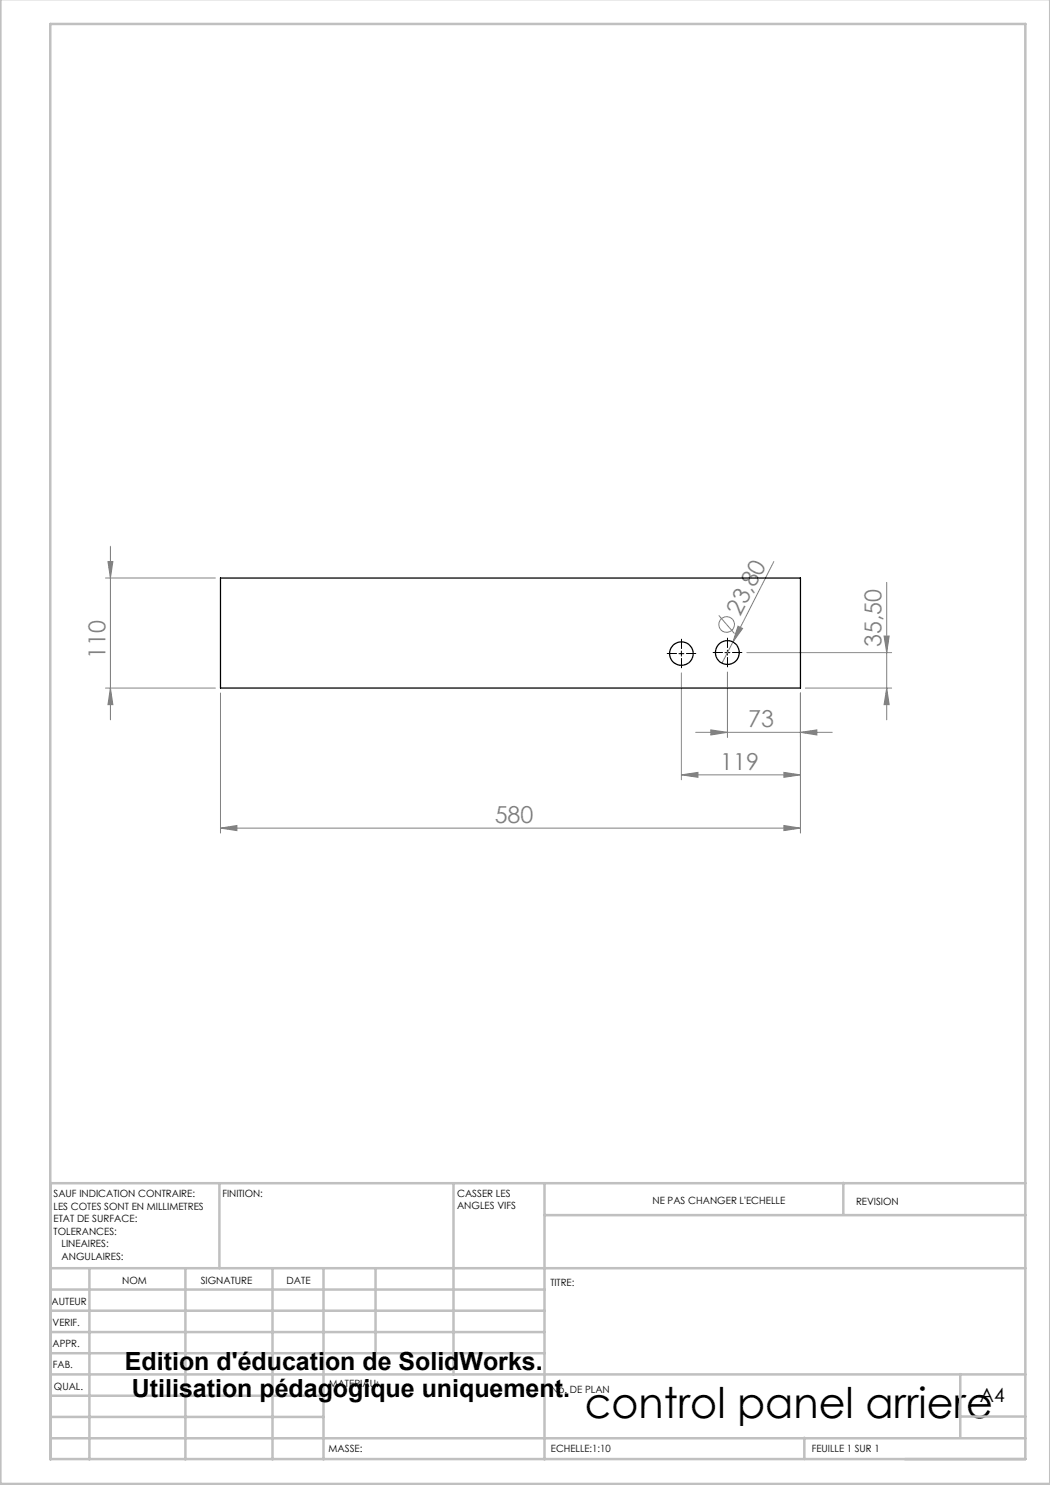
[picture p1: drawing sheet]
<svg xmlns="http://www.w3.org/2000/svg" width="210mm" height="297mm" viewBox="0 0 210 297" stroke-linecap="round" stroke-linejoin="round" font-family="sans-serif">
<g fill="none" stroke="#808080" stroke-width=".2">
<path d="M21.1 115.6h22M21.6 112.3h1l-.5 3.3zM22.1 109.3v34.7M154.8 112.3l-8.2 16.1M177.3 116.5v27.5M21.1 137.6h22M22.1 137.6l.5 3.3h-1zM44.1 138.6v28M136.3 134.6v21.4M143.8 123.1l3.1 3.6M145.5 134.4v13.1M146.6 128.4l-2.2 4.2"/>
<path d="M147.6 125.2l.9 .5-1.9 2.7zM149.4 130.5h28.9M160.1 138.6v28M161.1 137.6h17.2M176.8 127.2h1l-.5 3.3zM177.3 137.6l.5 3.3h-1zM136.3 155l3.3-.5v1zM136.3 155h23.8M139.1 146.5h27.3M142.2 146l3.3 .5-3.3 .5zM156.8 154.5l3.3 .5-3.3 .5zM160.1 146.5l3.3-.5v1z"/>
<path d="M44.1 165.6l3.3-.5v1zM44.1 165.6h116M156.8 165.1l3.3 .5-3.3 .5z"/>
<circle cx="145.3" cy="124.9" r="1.57"/>
</g>
<path d="M135.3 130.7h-1.9M136.3 129.7v-1.9M136.3 131.7v1.9M137.3 130.7h1.9M144.5 130.5h-1.9M145.5 129.5v-1.9M145.5 131.5v1.9M146.5 130.5h1.9" fill="none" stroke="#000" stroke-width=".2" stroke-dasharray="30.5 1.3 1.3 1.3"/>
<path d="M135.8 130.7h1M136.3 130.2v1M145 130.5h1M145.5 130v1" fill="none" stroke="#000" stroke-width=".2"/>
<g fill="none" stroke="#c0c0c0" stroke-width=".5">
<path d="M.1 -.1v296.9h209.9v-296.9M10.1 4.8h195v287h-195zM43.9 236.6v17M90.7 236.6v38.3M108.9 236.6v55.3M168.7 236.6v6.3M205.1 236.6h-195v55.3M10.1 253.6h195M10.1 257.9h98.8M17.9 253.6v38.3M37.1 253.6v38.3M54.5 253.6v38.3"/>
<path d="M64.7 253.6v38.3M75.1 253.6v17M108.9 243h96.2M10.1 270.6h98.8M10.1 266.4h98.8M10.1 262.1h98.8M10.1 279.1h54.6M10.1 274.9h195M192.1 274.8v12.7M10.1 287.7h195M10.1 283.4h54.6M160.9 287.5v4.3"/>
<path d="M192.1 283.3h13"/>
</g>
<g fill="#808080">
<path d="M147.6 125.2l.9 .5-1.9 2.7z"/>
<path d="M160.1 146.5l3.3-.5v1zM142.2 146l3.3 .5-3.3 .5zM156.8 154.5l3.3 .5-3.3 .5zM136.3 155l3.3-.5v1z"/>
<path d="M44.1 165.6l3.3-.5v1zM156.8 165.1l3.3 .5-3.3 .5z"/>
<path d="M177.3 137.6l.5 3.3h-1zM176.8 127.2h1l-.5 3.3z"/>
<path d="M21.6 112.3h1l-.5 3.3zM22.1 137.6l.5 3.3h-1z"/>
</g>
<g fill="none" stroke="#000" stroke-width=".25">
<path d="M44.1 115.6h116v22h-116z"/>
<circle cx="136.3" cy="130.7" r="2.36"/>
<circle cx="145.5" cy="130.5" r="2.39"/>
</g>
<text font-size="8.5" x="117" y="283.5">control panel arriere</text>
<g font-size="5">
<text x="25" y="273.9">Edition d'éducation de SolidWorks.</text>
<text x="26.4" y="279.4">Utilisation pédagogique uniquement.</text>
</g>
<g font-size="4.7" fill="#808080">
<text x="148" y="123.4" transform="rotate(-63 148 123.4)">23,80</text>
<text x="21.1" y="131.8" transform="rotate(-90 21.1 131.8)">110</text>
<text x="176.3" y="129.4" transform="rotate(-90 176.3 129.4)">35,50</text>
<text x="149.6" y="145.5">73</text>
<text x="144.1" y="153.9">119</text>
<text x="98.9" y="164.6">580</text>
</g>
<text font-size="3.9" x="196" y="280.4">A4</text>
<g font-size="2">
<text x="10.7" y="239.5">SAUF INDICATION CONTRAIRE:</text>
<text x="44.5" y="239.5">FINITION:</text>
<text x="91.4" y="239.4">CASSER LES</text>
<text x="10.7" y="242">LES COTES SONT EN MILLIMETRES</text>
<text x="10.7" y="244.5">ETAT DE SURFACE:</text>
<text x="91.4" y="241.9">ANGLES VIFS</text>
<text x="130.5" y="240.8">NE PAS CHANGER L'ECHELLE</text>
<text x="171.2" y="241">REVISION</text>
<text x="10.7" y="247">TOLERANCES:</text>
<text x="12.3" y="249.5">LINEAIRES:</text>
<text x="12.3" y="252">ANGULAIRES:</text>
<text x="24.4" y="256.9">NOM</text>
<text x="40.1" y="256.8">SIGNATURE</text>
<text x="57.3" y="256.8">DATE</text>
<text x="110.1" y="257.1">TITRE:</text>
<text x="10.3" y="260.9">AUTEUR</text>
<text x="10.5" y="269.3">APPR.</text>
<text x="10.5" y="265.2">VERIF.</text>
<text x="10.6" y="273.6">FAB.</text>
<text x="10.8" y="278">QUAL.</text>
<text x="65.8" y="277.4">MATERIAU:</text>
<text x="110.2" y="278.5">No. DE PLAN</text>
<text x="65.7" y="290.4">MASSE:</text>
<text x="110.2" y="290.5">ECHELLE:1:10</text>
<text x="162.4" y="290.4">FEUILLE 1 SUR 1</text>
</g>
</svg>
